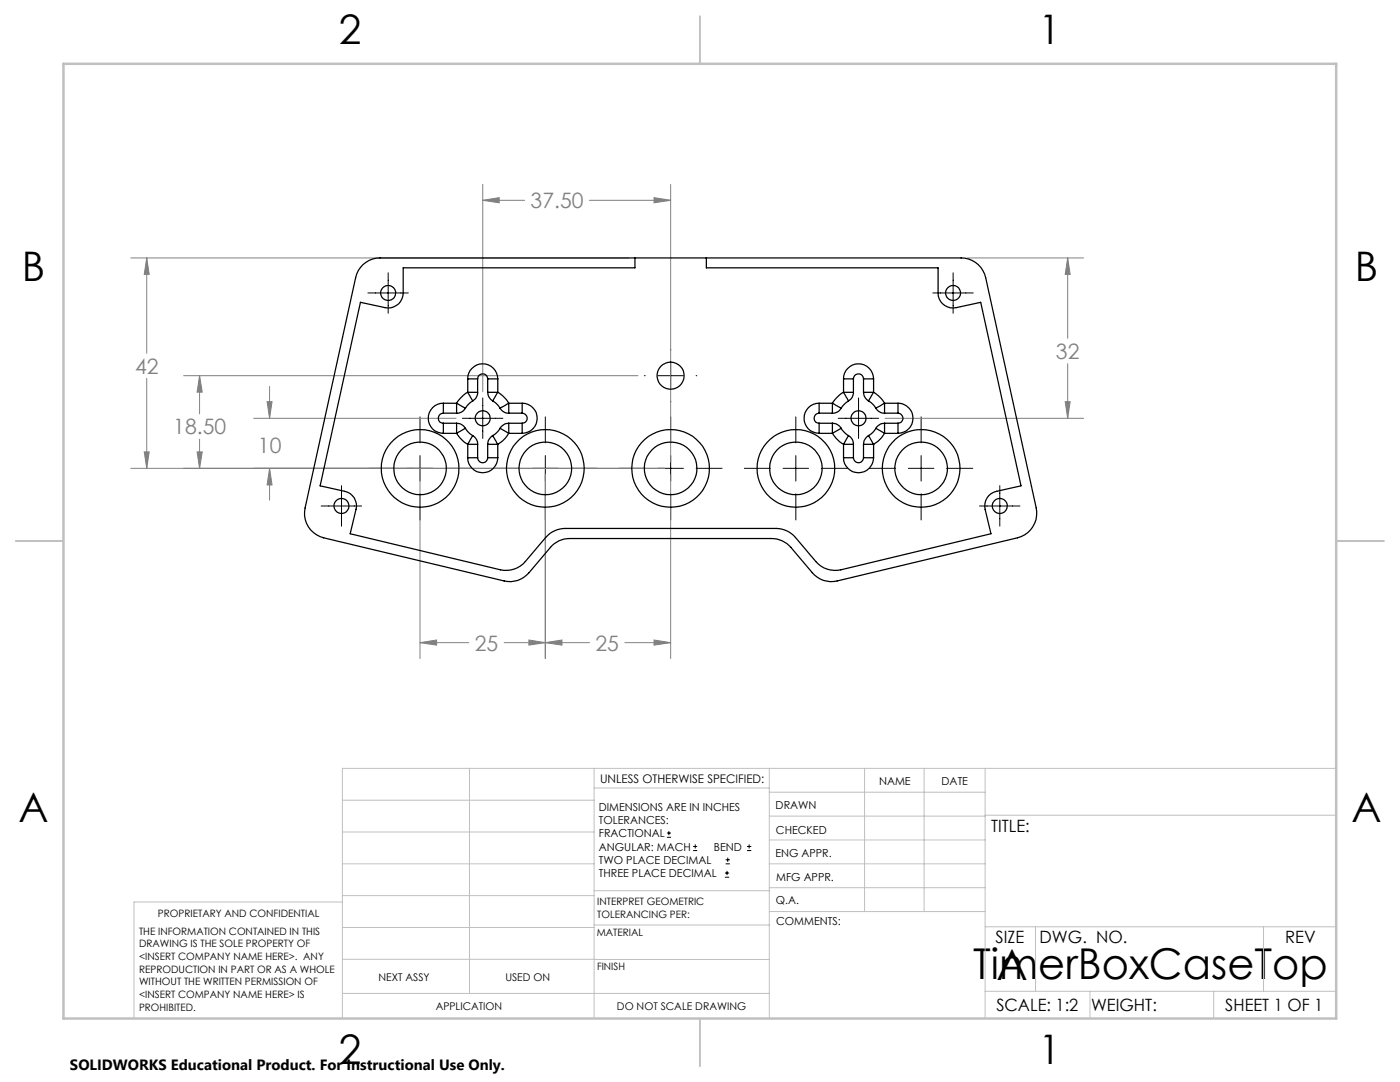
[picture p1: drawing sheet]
<svg xmlns="http://www.w3.org/2000/svg" width="279mm" height="216mm" viewBox="0 0 279 216" stroke-linecap="round" stroke-linejoin="round" font-family="sans-serif">
<g fill="none" stroke="#000" stroke-width=".2">
<path d="M73.4 58.5h8.1M77.5 54.4v8.1M186.2 58.5h8M190.2 54.4v8.1M96.3 79.4v8.1M128.6 75h.2M131.3 75h5.1M133.8 69.7v.2M133.8 72.4v5.1M138.9 75h.2M171.3 79.4v8.1M68.2 96.9v8.1"/>
<path d="M73.6 93.5h5.1M81.3 93.5h5.1M83.8 83.2v5.2M83.8 90.9v5.1M83.8 98.5v5.3M88.9 93.5h5.2M92.3 83.5h8.1M98.5 93.5h5.3M106.3 93.5h5.1M108.8 83.2v5.2M108.8 90.9v5.1M108.8 98.5v5.3"/>
<path d="M113.9 93.5h5.2M123.5 93.5h5.3M131.3 93.5h5.1M133.8 80v.2M133.8 83.2v5.2M133.8 90.9v5.1M133.8 98.5v5.3M138.9 93.5h5.2M148.6 93.5h5.1M156.3 93.5h5.1M158.8 83.2v5.2M158.8 90.9v5.1"/>
<path d="M158.8 98.5v5.3M163.9 93.5h5.2M167.3 83.5h8.1M173.5 93.5h5.3M181.3 93.5h5.1M183.8 83.2v5.2M183.8 90.9v5.1M183.8 98.5v5.3M188.9 93.5h5.2M199.5 96.9v8.1M64.1 101h8.1M195.5 101h8.1"/>
<path d="M133.1 167.1h.8M133.1 166.2h.8M133.5 165.8v.9M138.3 169.7h.8M138.3 168.9h.8M138.7 168.5v.8M144.7 175h.8M144.7 174.2h.8M144.8 172.4h.9M144.8 171.6h.9M145.1 173.8v.8M145.2 171.1v.9"/>
<path d="M149.1 169.7h.8M149.1 168.9h.8M149.5 168.5v.8"/>
</g>
<g fill="none" stroke="#808080" stroke-width=".2">
<path d="M96.3 40l3.3-.6v1.1zM96.3 36.8v41.3M96.3 40h8.4M117.6 40h16.2M130.5 39.4l3.3 .6-3.3 .5zM133.8 36.8v55.4M26.1 51.5h99.3M29.3 51.5l.5 3.3h-1zM29.3 51.5v19M193.1 51.5h23.2M213.1 51.5l.5 3.3h-1zM213.1 51.5v16"/>
<path d="M29.3 75.5v18M36.7 75h90.6M39.8 75l.6 3.2h-1.1zM39.8 75v7.6M53.8 77.1v6.4M213.1 72.6v10.9M26.1 93.5h106.5M28.8 90.2h1l-.5 3.3zM39.3 90.2h1.1l-.6 3.3zM39.8 87.6v5.9M50.6 83.5h40.4M53.3 80.2h1l-.5 3.3z"/>
<path d="M53.8 93.5l.5 3.3h-1zM53.8 93.5v6.3M83.8 94.7v36.7M108.8 94.7v36.7M133.8 94.7v36.7M176.6 83.5h39.7M212.6 80.2h1l-.5 3.3zM83.8 128.2l3.3-.5v1zM83.8 128.2h9.8M100.6 128.2h17.1M105.6 127.7l3.2 .5-3.2 .5zM108.8 128.2l3.3-.5v1z"/>
<path d="M124.7 128.2h9.1M130.5 127.7l3.3 .5-3.3 .5z"/>
</g>
<g fill="none" stroke="#c0c0c0" stroke-width=".2">
<path d="M68.3 159.7h50.3M93.7 153.3v44.9M118.6 153.3v49.9M118.6 157.2h34.9M153.5 153.3v49.9M153.5 158.1h43.1M172.5 153.3v28.6M184.4 153.3v28.6M196.6 153.3v49.9M266.7 153.3h-198.4v49.9M68.3 178.7h50.3M68.3 172.4h50.3"/>
<path d="M68.3 166h50.3M68.3 180h-41.6v23.2M118.6 177.7h35M153.5 167.6h43.1M153.5 162.8h43.1M153.5 172.4h43.1M153.5 177.1h43.1M196.6 162.7h70.1M68.3 198.2h85.2M68.3 191.4l85.2 .1M68.3 185.1h50.3M118.6 184.6h35"/>
<path d="M153.6 181.9h43M196.6 197.8h70.1M196.6 184.9h70.1M206.7 184.9v12.9M217.5 197.8v5.4M242.2 197.8v5.4M252.2 184.9v12.9"/>
</g>
<path d="M139.7 3.2v9.5M3.1 107.9h9.6M266.7 107.9h9.5M139.7 203.2v9.6" fill="none" stroke="#c0c0c0" stroke-width=".25"/>
<path d="M12.7 12.7h254v190.5h-254z" fill="none" stroke="#c0c0c0" stroke-width=".5"/>
<path d="M83.8 128.2l3.3-.5v1zM105.6 127.7l3.2 .5-3.2 .5zM108.8 128.2l3.3-.5v1zM130.5 127.7l3.3 .5-3.3 .5zM130.5 39.4l3.3 .6-3.3 .5zM96.3 40l3.3-.6v1.1zM53.3 80.2h1l-.5 3.3zM53.8 93.5l.5 3.3h-1zM39.8 75l.6 3.2h-1.1zM39.3 90.2h1.1l-.6 3.3zM29.3 51.5l.5 3.3h-1zM28.8 90.2h1l-.5 3.3zM213.1 51.5l.5 3.3h-1zM212.6 80.2h1l-.5 3.3z" fill="#808080"/>
<g fill="none" stroke="#000" stroke-width=".25">
<path d="M72.4 52.8a5 5 0 0 1 3.4-1.3h116a5 5 0 0 1 4.9 3.9l10.1 46a5.1 5.1 0 0 1-3.7 5.9l-36 8.6a4.9 4.9 0 0 1-5-1.6l-4.3-5.1a5 5 0 0 0-3.8-1.7h-40.3a4.9 4.9 0 0 0-3.8 1.7l-4.3 5.1a4.9 4.9 0 0 1-5 1.6l-36-8.6a5 5 0 0 1-3.7-5.9l10.1-46a4.9 4.9 0 0 1 1.4-2.6zM126.7 51.5v1.9h-46.2v5.1a2.96 2.96 0 0 1-3.7 2.9l-4.9-1.1-8 36.6 4.9 1.1a2.91 2.91 0 0 1 2.2 3.6l-1.1 4.9 30 7.2a5.1 5.1 0 0 0 4.9-1.7l4.1-4.8a5.2 5.2 0 0 1 3.8-1.8h42.2a5.1 5.1 0 0 1 3.9 1.8l4 4.8a5.1 5.1 0 0 0 5 1.7l30-7.2-1.2-4.9a2.97 2.97 0 0 1 2.3-3.6l4.9-1.1-8.1-36.6-4.8 1.1a2.99 2.99 0 0 1-3.7-2.9v-5.1h-46.2v-1.9M93.3 75.6a3 3 0 0 1 3-3 3 3 0 0 1 3 3M93.3 75.6h2M93.3 78.3h2M93.3 78.3a6.6 6.6 0 0 0-2.2 2.2M93.3 78.3l1 1.7M93.3 75.6v2.7M95.3 78.3a1.93 1.93 0 0 1-1 1.7M95.3 75.6a1.01 1.01 0 0 1 1-1 1.01 1.01 0 0 1 1 1M95.3 75.6v2.7M97.3 78.3a2.14 2.14 0 0 0 1 1.7"/>
<path d="M97.3 75.6h2M97.3 78.3h2M97.3 75.6v2.7M99.3 78.3l-1 1.7M99.3 78.3a6.1 6.1 0 0 1 2.2 2.2M99.3 75.6v2.7M168.3 78.3a6.6 6.6 0 0 0-2.2 2.2M168.3 78.3l1 1.7M168.3 75.6a3 3 0 0 1 3-3 3 3 0 0 1 3 3M168.3 75.6h2M168.3 78.3h2M168.3 75.6v2.7"/>
<path d="M170.3 78.3a1.93 1.93 0 0 1-1 1.7M170.3 75.6a1.01 1.01 0 0 1 1-1 1.01 1.01 0 0 1 1 1M170.3 75.6v2.7M172.3 78.3a2.14 2.14 0 0 0 1 1.7M172.3 75.6h2M172.3 78.3h2M172.3 75.6v2.7M174.3 78.3a6.1 6.1 0 0 1 2.2 2.2M174.3 78.3l-1 1.7M174.3 75.6v2.7M88.5 82.4a1.01 1.01 0 0 0-1 1 1.01 1.01 0 0 0 1 1.1M88.5 84.5v2"/>
<path d="M88.5 80.5a3 3 0 0 0-3 3 3 3 0 0 0 3 3M88.5 80.5v1.9M88.5 82.4h2.6M88.5 84.5h2.6M88.5 86.5h2.6M88.5 80.5h2.6M91.1 84.5a2.07 2.07 0 0 1 1.8 1M91.1 80.5v1.9M91.1 80.5l1.8 1M91.1 84.5v2M91.1 86.5a6.6 6.6 0 0 0 2.2 2.2M92.9 81.5a1.94 1.94 0 0 1-1.8 .9"/>
<path d="M92.9 85.5l.8 1 .6 .4M92.9 85.5l-1.8 1M93.3 91.3a3 3 0 0 0 3 3 3 3 0 0 0 3-3M93.3 91.3h2M93.3 88.7h2M93.3 88.7v2.6M94.3 80l-.6 .5-.8 1M94.3 86.9a1.93 1.93 0 0 1 1 1.8M94.3 86.9l-1 1.8M95.3 91.3a1.01 1.01 0 0 0 1 1 1.01 1.01 0 0 0 1-1M95.3 88.7v2.6M97.3 91.3h2"/>
<path d="M97.3 88.7h2M97.3 88.7v2.6M98.3 80l.7 .5 .8 1M98.3 86.9a2.14 2.14 0 0 0-1 1.8M98.3 86.9l1 1.8M99.3 88.7v2.6M99.8 81.5a1.93 1.93 0 0 0 1.7 .9M99.8 85.5l-.8 1-.7 .4M99.8 85.5l1.7 1M101.5 84.5a2.07 2.07 0 0 0-1.7 1M101.5 86.5a6.1 6.1 0 0 1-2.2 2.2M101.5 84.5v2"/>
<path d="M101.5 80.5l-1.7 1M101.5 80.5v1.9M101.5 82.4h2.7M101.5 84.5h2.7M101.5 86.5h2.7M101.5 80.5h2.7M104.2 82.4a1.01 1.01 0 0 1 1 1 1.01 1.01 0 0 1-1 1.1M104.2 80.5a3 3 0 0 1 3 3 3 3 0 0 1-3 3M104.2 84.5v2M104.2 80.5v1.9M163.5 82.4a1.01 1.01 0 0 0-1 1 1.01 1.01 0 0 0 1 1.1M163.5 80.5v1.9"/>
<path d="M163.5 84.5v2M163.5 80.5a3 3 0 0 0-3 3 3 3 0 0 0 3 3M163.5 82.4h2.6M163.5 84.5h2.6M163.5 86.5h2.6M163.5 80.5h2.6M166.1 84.5a2.07 2.07 0 0 1 1.8 1M166.1 80.5l1.8 1M166.1 86.5a6.6 6.6 0 0 0 2.2 2.2M166.1 84.5v2M166.1 80.5v1.9M167.9 85.5l.8 1 .6 .4"/>
<path d="M167.9 81.5a1.94 1.94 0 0 1-1.8 .9M167.9 85.5l-1.8 1M168.3 91.3h2M168.3 88.7h2M168.3 91.3a3 3 0 0 0 3 3 3 3 0 0 0 3-3M168.3 88.7v2.6M169.3 86.9a1.93 1.93 0 0 1 1 1.8M169.3 80l-.6 .5-.8 1M169.3 86.9l-1 1.8M170.3 91.3a1.01 1.01 0 0 0 1 1 1.01 1.01 0 0 0 1-1M170.3 88.7v2.6M172.3 88.7h2"/>
<path d="M172.3 91.3h2M172.3 88.7v2.6M173.3 86.9a2.14 2.14 0 0 0-1 1.8M173.3 80l.7 .5 .8 1M173.3 86.9l1 1.8M174.3 88.7v2.6M174.8 85.5l-.8 1-.7 .4M174.8 81.5a1.93 1.93 0 0 0 1.7 .9M174.8 85.5l1.7 1M176.5 84.5a2.07 2.07 0 0 0-1.7 1M176.5 86.5a6.1 6.1 0 0 1-2.2 2.2M176.5 84.5v2"/>
<path d="M176.5 80.5v1.9M176.5 80.5l-1.7 1M176.5 82.4h2.7M176.5 84.5h2.7M176.5 86.5h2.7M176.5 80.5h2.7M179.2 82.4a1.01 1.01 0 0 1 1 1 1.01 1.01 0 0 1-1 1.1M179.2 80.5a3 3 0 0 1 3 3 3 3 0 0 1-3 3M179.2 84.5v2M179.2 80.5v1.9"/>
<circle cx="77.5" cy="58.5" r="1.5"/>
<circle cx="190.2" cy="58.5" r="1.5"/>
<circle cx="133.8" cy="75" r="2.71"/>
<circle cx="83.8" cy="93.5" r="7.8"/>
<circle cx="83.8" cy="93.5" r="5.3"/>
<circle cx="96.3" cy="83.5" r="1.5"/>
<circle cx="108.8" cy="93.5" r="5.2"/>
<circle cx="108.8" cy="93.5" r="7.8"/>
<circle cx="133.8" cy="93.5" r="7.8"/>
<circle cx="133.8" cy="93.5" r="5.2"/>
<circle cx="158.8" cy="93.5" r="7.8"/>
<circle cx="158.8" cy="93.5" r="5.3"/>
<circle cx="171.3" cy="83.5" r="1.5"/>
<circle cx="183.8" cy="93.5" r="5.2"/>
<circle cx="183.8" cy="93.5" r="7.8"/>
<circle cx="68.2" cy="101" r="1.5"/>
<circle cx="199.5" cy="101" r="1.5"/>
</g>
<g font-size="8.5">
<text x="194.2" y="195.4">TimerBoxCaseTop</text>
<text x="198.9" y="195.5">A</text>
</g>
<g font-size="8.1">
<text x="67.6" y="8.9">2</text>
<text x="207.3" y="8.9">1</text>
<text x="4.4" y="56.2">B</text>
<text x="270.4" y="56.2">B</text>
<text x="3.7" y="164.1">A</text>
<text x="269.7" y="164.1">A</text>
<text x="67.6" y="212.4">2</text>
<text x="207.3" y="212.4">1</text>
</g>
<g font-size="4.2" fill="#808080">
<text x="105.9" y="41.5">37.50</text>
<text x="210.7" y="71.6">32</text>
<text x="27" y="74.6">42</text>
<text x="34.6" y="86.7">18.50</text>
<text x="51.5" y="90.4">10</text>
<text x="94.8" y="129.8">25</text>
<text x="118.9" y="129.8">25</text>
</g>
<g font-size="3.4">
<text x="197.8" y="166">TITLE:</text>
<text x="198.7" y="188.1">SIZE</text>
<text x="207.5" y="188.1">DWG. NO.</text>
<text x="256.5" y="188.2">REV</text>
<text x="198.8" y="201.7">SCALE: 1:2</text>
<text x="217.7" y="201.8">WEIGHT:</text>
<text x="244.5" y="201.7">SHEET 1 OF 1</text>
</g>
<text font-size="3" x="14" y="213.5">SOLIDWORKS Educational Product. For Instructional Use Only.</text>
<text font-size="2.4" x="119.8" y="156.2">UNLESS OTHERWISE SPECIFIED:</text>
<g font-size="2.2">
<text x="119.5" y="161.8">DIMENSIONS ARE IN INCHES</text>
<text x="154.8" y="161.4">DRAWN</text>
<text x="175.4" y="156.6">NAME</text>
<text x="187.9" y="156.7">DATE</text>
<text x="119.5" y="164.4">TOLERANCES:</text>
<text x="119.5" y="167.1">FRACTIONAL</text>
<text x="154.9" y="166.3">CHECKED</text>
<text x="119.5" y="169.7">ANGULAR: MACH</text>
<text x="119.5" y="172.4">TWO PLACE DECIMAL</text>
<text x="142.5" y="169.7">BEND</text>
<text x="154.8" y="171">ENG APPR.</text>
<text x="119.5" y="175">THREE PLACE DECIMAL</text>
<text x="154.9" y="175.7">MFG APPR.</text>
<text x="154.9" y="180.4">Q.A.</text>
<text x="154.9" y="184.6">COMMENTS:</text>
</g>
<g font-size="2.1">
<text x="75.5" y="195.7">NEXT ASSY</text>
<text x="100.9" y="195.7">USED ON</text>
<text x="86.9" y="201.5">APPLICATION</text>
<text x="123.1" y="201.6">DO NOT SCALE DRAWING</text>
</g>
<g font-size="2">
<text x="31.5" y="182.9">PROPRIETARY AND CONFIDENTIAL</text>
<text x="119.2" y="180.6">INTERPRET GEOMETRIC</text>
<text x="119.2" y="183.1">TOLERANCING PER:</text>
<text x="27.8" y="186.5">THE INFORMATION CONTAINED IN THIS</text>
<text x="27.8" y="189">DRAWING IS THE SOLE PROPERTY OF</text>
<text x="27.8" y="191.6">&lt;INSERT COMPANY NAME HERE&gt;. ANY</text>
<text x="119.1" y="186.7">MATERIAL</text>
<text x="27.8" y="194.1">REPRODUCTION IN PART OR AS A WHOLE</text>
<text x="27.8" y="196.6">WITHOUT THE WRITTEN PERMISSION OF</text>
<text x="119.1" y="193.5">FINISH</text>
<text x="27.8" y="199.1">&lt;INSERT COMPANY NAME HERE&gt; IS</text>
<text x="27.8" y="201.7">PROHIBITED.</text>
</g>
</svg>
